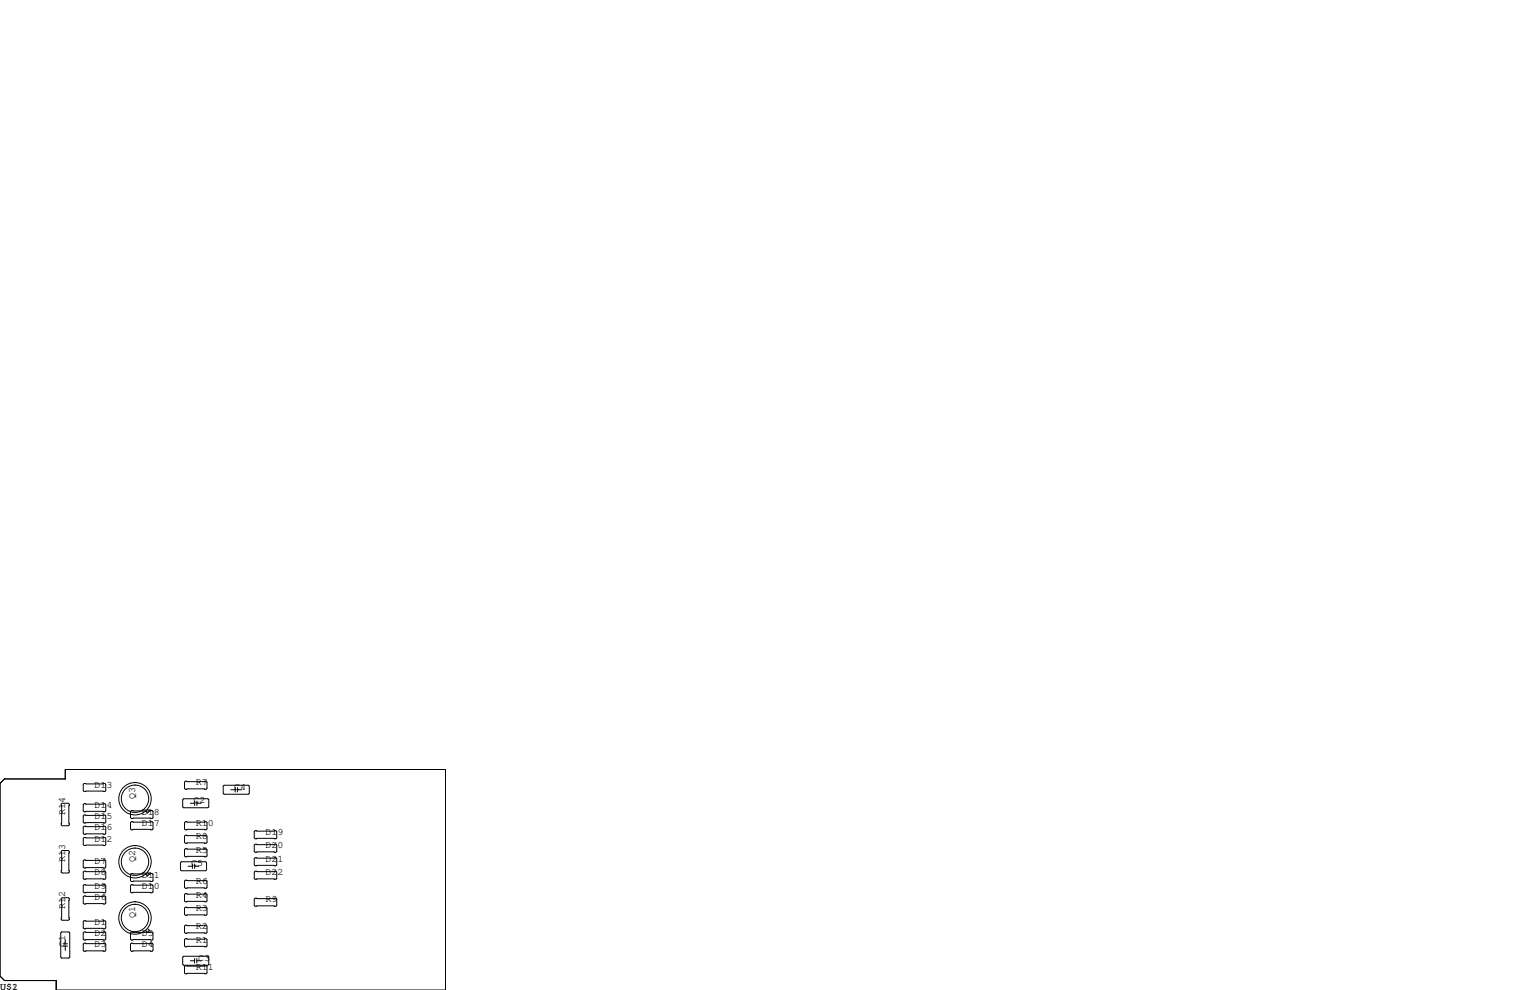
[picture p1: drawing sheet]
<svg xmlns="http://www.w3.org/2000/svg" width="432mm" height="279mm" viewBox="0 0 432 279" stroke-linecap="round" stroke-linejoin="round" font-family="sans-serif">
<g fill="none" stroke="#000" stroke-width=".28">
<path d="M0 221.1l1.3-1.3h17.1v-2.6h107.3v62.2h-109.8v-2.7h-14.6l-1.3-1.2zM17.5 226.7h1.8l.3 .2v5.9l-.3 .2h-1.8l-.2-.2v-5.9zM23.7 221.1h5.9l.2 .3v1.7l-.2 .3h-5.9l-.2-.3v-1.7zM23.7 226.8h5.9l.2 .3v1.8l-.2 .2h-5.9l-.2-.2v-1.8zM23.7 230h5.9l.2 .3v1.7l-.2 .3h-5.9l-.2-.3v-1.7zM23.7 233.2h5.9l.2 .2v1.8l-.2 .3h-5.9l-.2-.3v-1.8zM23.7 236.3h5.9l.2 .3v1.8l-.2 .2h-5.9l-.2-.2v-1.8zM37.1 228.7h5.8l.3 .3v1.8l-.3 .2h-5.8l-.3-.2v-1.8zM37.1 231.9h5.8l.3 .3v1.7l-.3 .3h-5.8l-.3-.3v-1.7zM41.6 228.4l.6 .5-.6 .6-.5-.6M51.6 225.7l.2-.3h6.9l.2 .3v2l-.2 .3h-6.9l-.2-.3zM52.3 220.5h5.9l.2 .2v1.8l-.2 .3h-5.9l-.2-.3v-1.8z"/>
<path d="M52.3 231.9h5.9l.2 .3v1.7l-.2 .3h-5.9l-.2-.3v-1.7zM52.3 235.7h5.9l.2 .3v1.7l-.2 .3h-5.9l-.2-.3v-1.7zM52.3 239.5h5.9l.2 .3v1.8l-.2 .2h-5.9l-.2-.2v-1.8zM53.7 226.7h1.2M54.9 226.1v1.2M55.6 226.7h1.2M55.6 226.1v1.2M63 221.9l.2-.3h6.9l.3 .3v2l-.3 .3h-6.9l-.2-.3zM65.2 222.9h1.2M66.4 222.2v1.3M67 222.9h1.2M67 222.2v1.3"/>
<path d="M72 234.4h5.9l.2 .3v1.8l-.2 .2h-5.9l-.2-.2v-1.8zM72 238.3h5.9l.2 .2v1.8l-.2 .2h-5.9l-.2-.2v-1.8zM17.3 253.6l.2-.2h1.8l.3 .2v5.9l-.3 .2h-1.8l-.2-.2zM17.5 240h1.8l.3 .3v5.8l-.3 .3h-1.8l-.2-.3v-5.8zM23.7 259.8h5.9l.2 .3v1.8l-.2 .2h-5.9l-.2-.2v-1.8zM23.7 242.7h5.9l.2 .3v1.7l-.2 .3h-5.9l-.2-.3v-1.7zM23.7 245.9h5.9l.2 .2v1.8l-.2 .3h-5.9l-.2-.3v-1.8zM23.7 249.7h5.9l.2 .2v1.8l-.2 .3h-5.9l-.2-.3v-1.8zM23.7 252.9h5.9l.2 .2v1.8l-.2 .2h-5.9l-.2-.2v-1.8zM36.8 246.8l.3-.3h5.8l.3 .3v1.7l-.3 .3h-5.8l-.3-.3zM36.8 249.9l.3-.2h5.8l.3 .2v1.8l-.3 .3h-5.8l-.3-.3zM41.6 246.2l.6 .5-.6 .5-.5-.5"/>
<path d="M50.9 243.5l.3-.3h6.8l.3 .3v2l-.3 .2h-6.8l-.3-.2zM52.1 248.7l.2-.3h5.9l.2 .3v1.7l-.2 .3h-5.9l-.2-.3zM52.1 252.5l.2-.3h5.9l.2 .3v1.8l-.2 .2h-5.9l-.2-.2zM52.1 256.3l.2-.3h5.9l.2 .3v1.8l-.2 .2h-5.9l-.2-.2zM53.1 244.5h1.2M54.3 243.8v1.3M54.9 243.8v1.3M54.9 244.5h1.2M71.8 253.7l.2-.2h5.9l.2 .2v1.8l-.2 .3h-5.9l-.2-.3zM71.8 246.1l.2-.2h5.9l.2 .2v1.8l-.2 .3h-5.9l-.2-.3zM72 242.1h5.9l.2 .2v1.8l-.2 .2h-5.9l-.2-.2v-1.8zM17.4 263h2l.3 .3v6.8l-.3 .3h-2l-.3-.3v-6.8z"/>
<path d="M17.8 266.4h1.3M17.8 267h1.3M18.4 265.2v1.2M18.4 267v1.2M23.7 263h5.9l.2 .3v1.7l-.2 .3h-5.9l-.2-.3v-1.7zM23.7 266.2h5.9l.2 .2v1.8l-.2 .3h-5.9l-.2-.3v-1.8zM36.8 263.3l.3-.3h5.8l.3 .3v1.7l-.3 .3h-5.8l-.3-.3zM36.8 266.4l.3-.2h5.8l.3 .2v1.8l-.3 .3h-5.8l-.3-.3zM41.6 262.1l.6 .5-.6 .5-.5-.5M51.6 270.1l.2-.2h6.9l.2 .2v2.1l-.2 .2h-6.9l-.2-.2zM52.1 265.2l.2-.3h5.9l.2 .3v1.8l-.2 .2h-5.9l-.2-.2zM52.1 261.4l.2-.3h5.9l.2 .3v1.7l-.2 .3h-5.9l-.2-.3z"/>
<path d="M52.1 272.8l.2-.3h5.9l.2 .3v1.8l-.2 .2h-5.9l-.2-.2zM53.7 271.1h1.2M54.9 270.5v1.3M55.5 270.5v1.3M55.5 271.1h1.3"/>
<circle cx="38.1" cy="225.4" r="3.9"/>
<circle cx="38.1" cy="225.4" r="4.6"/>
<circle cx="38.1" cy="243.2" r="3.9"/>
<circle cx="38.1" cy="259.1" r="3.9"/>
<circle cx="38.1" cy="259.1" r="4.6"/>
<circle cx="38.1" cy="243.2" r="4.6"/>
</g>
<g font-size="2.8">
<text x="55.2" y="221.6">R7</text>
<text x="26.7" y="222.2">D13</text>
<text x="26.7" y="228">D14</text>
<text x="38.1" y="225.4" transform="rotate(-90 38.1 225.4)">Q3</text>
<text x="54.6" y="226.7">C2</text>
<text x="66" y="222.9">C4</text>
<text x="18.4" y="229.9" transform="rotate(-90 18.4 229.9)">R14</text>
<text x="26.7" y="231.1">D15</text>
<text x="40" y="233">D17</text>
<text x="40" y="229.9">D18</text>
<text x="55.2" y="233">R10</text>
<text x="26.7" y="237.5">D12</text>
<text x="26.7" y="234.3">D16</text>
<text x="55.2" y="236.9">R8</text>
<text x="74.9" y="235.6">D19</text>
<text x="74.9" y="239.4">D20</text>
<text x="18.4" y="243.2" transform="rotate(-90 18.4 243.2)">R13</text>
<text x="26.7" y="243.8">D7</text>
<text x="38.1" y="243.2" transform="rotate(-90 38.1 243.2)">Q2</text>
<text x="54" y="244.5">C5</text>
<text x="55.2" y="240.7">R5</text>
<text x="74.9" y="243.2">D21</text>
<text x="26.7" y="247">D8</text>
<text x="26.7" y="250.8">D9</text>
<text x="40" y="250.8">D10</text>
<text x="40" y="247.6">D11</text>
<text x="55.2" y="249.6">R6</text>
<text x="74.9" y="247">D22</text>
<text x="18.4" y="256.5" transform="rotate(-90 18.4 256.5)">R12</text>
<text x="26.7" y="254">D6</text>
<text x="55.2" y="257.2">R3</text>
<text x="55.2" y="253.4">R4</text>
<text x="74.9" y="254.6">R9</text>
<text x="26.7" y="261">D1</text>
<text x="38.1" y="259.1" transform="rotate(-90 38.1 259.1)">Q1</text>
<text x="55.2" y="262.3">R2</text>
<text x="18.4" y="267.3" transform="rotate(-90 18.4 267.3)">C1</text>
<text x="26.7" y="264.2">D2</text>
<text x="26.7" y="267.3">D3</text>
<text x="40" y="267.3">D4</text>
<text x="40" y="264.2">D5</text>
<text x="55.2" y="266.1">R1</text>
<text x="55.2" y="273.7">R11</text>
<text x="55.9" y="271.1">C3</text>
<text x="0" y="279.4">U$1</text>
<text x="3.4" y="279.4">2</text>
</g>
</svg>
